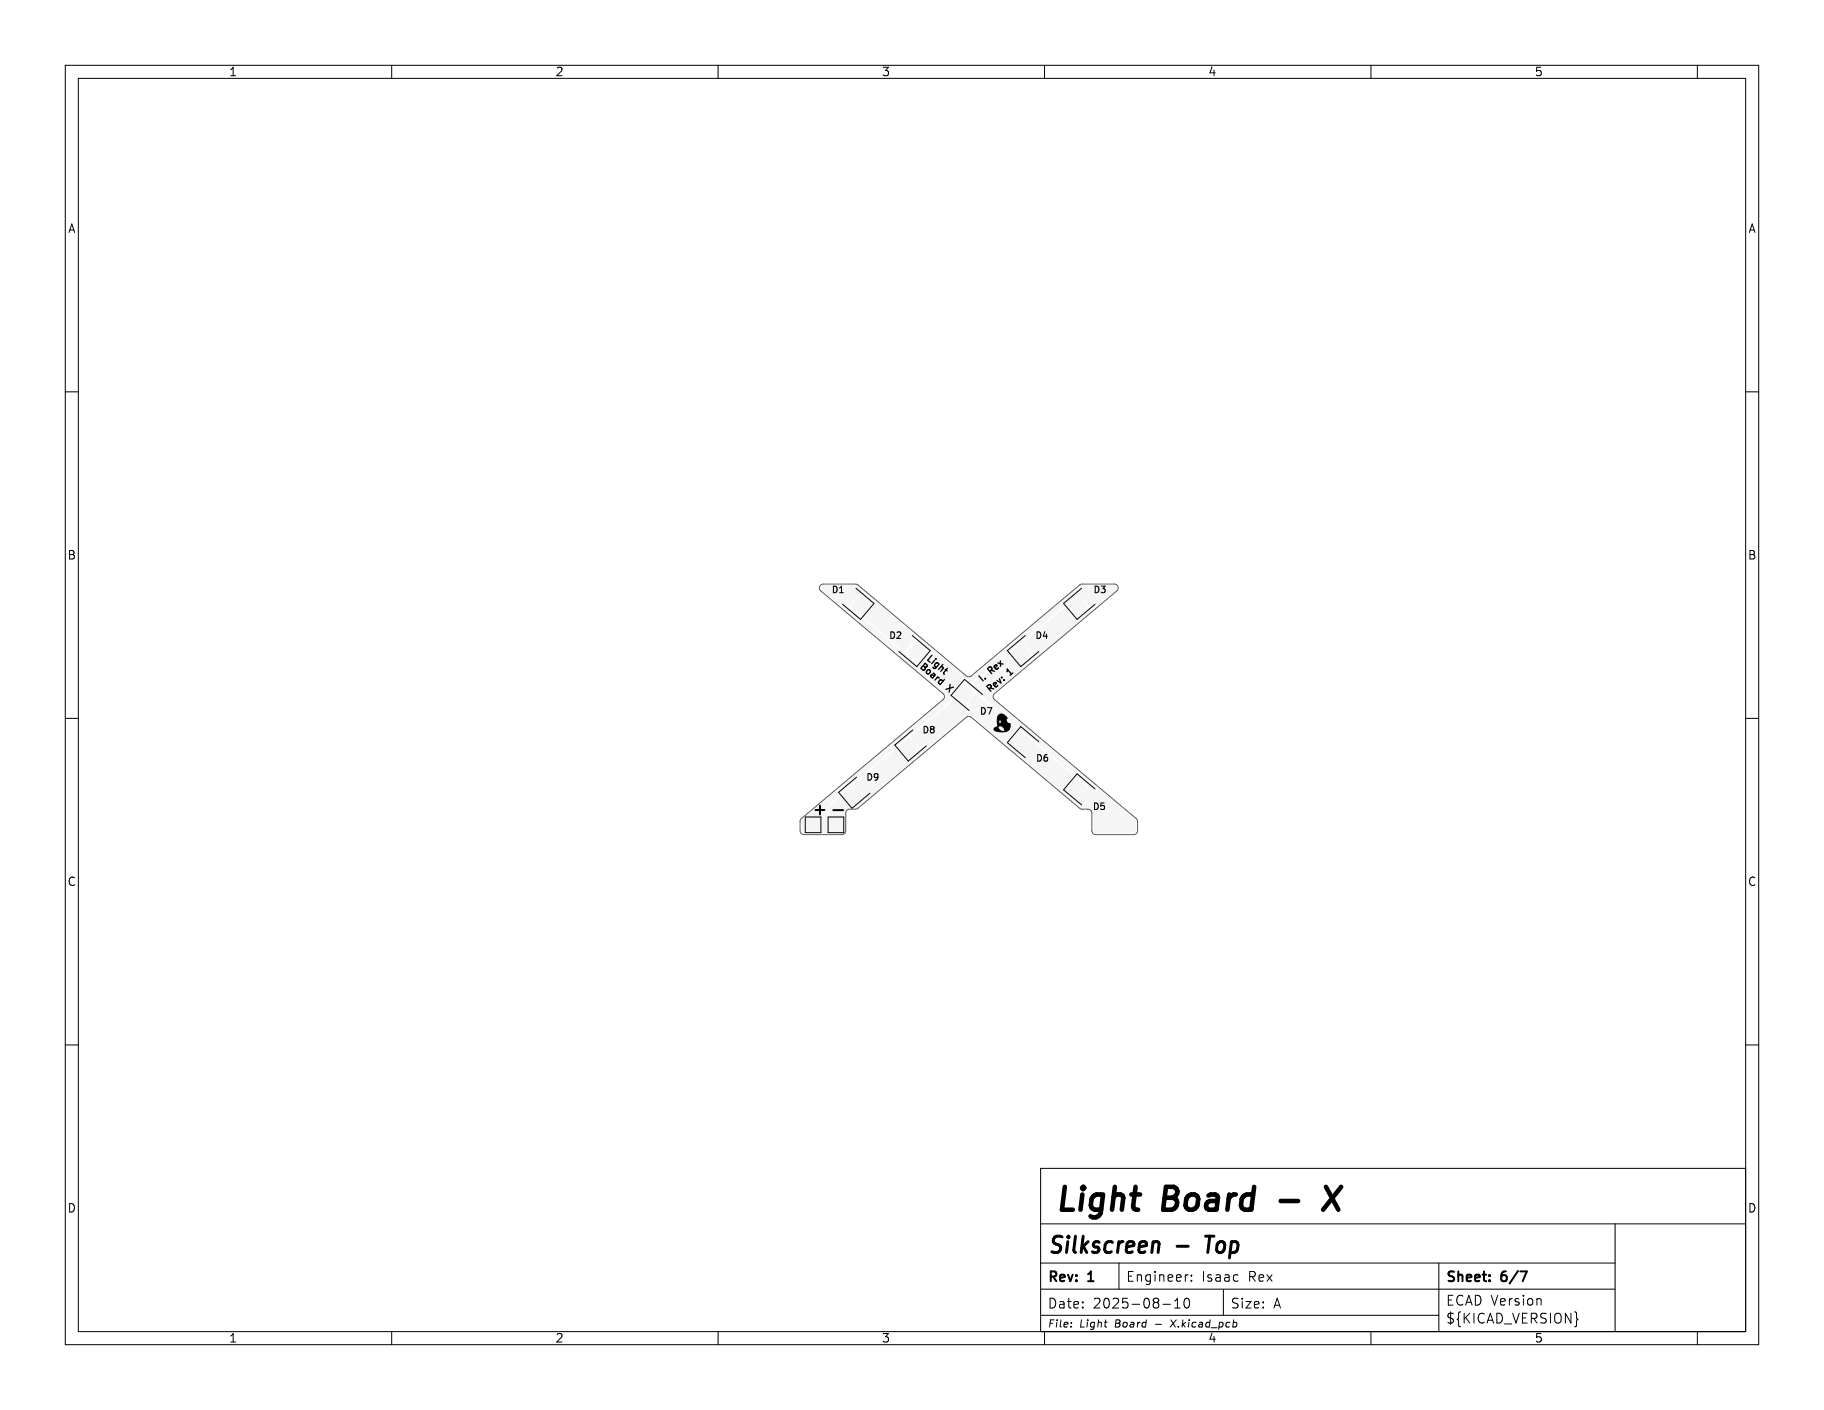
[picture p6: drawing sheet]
<svg xmlns="http://www.w3.org/2000/svg" width="279mm" height="216mm" viewBox="0 0 279 216" stroke-linecap="round" stroke-linejoin="round" font-family="sans-serif">
<g fill="#f5f5f5" stroke="#f5f5f5" stroke-width=".15">
<path d="M129.3 121.5l1.5-1.1 .2 .1 .8 1.1-.1 .2-1.4 1.2-1-1.1-.1-.2z"/>
<path d="M131.4 119.8l.5-.5h.2l1 1.1v.2l-.6 .6h-.2l-1-1.2z"/>
<path d="M127 125.3h2v2h-2z"/>
<path d="M164.6 119.4l.1-.1 .2 .1 1.4 1.1-.1 .3-.9 1h-.3l-1.3-1.1v-.3z"/>
<path d="M166.8 121.1h.2l.6 .5v.2l-.9 1.1-.2 .1-.7-.5v-.2z"/>
<path d="M140 98.8l.2-.1 .2 .1 1.3 1.1v.3l-.9 1h-.3l-1.4-1.1 .1-.3z"/>
<path d="M138.8 97.6h.2l.6 .5v.2l-.9 1.2h-.2l-.7-.5v-.2z"/>
<path d="M147.3 104.9l.2-.1 .2 .1 1.3 1.1v.3l-.9 1.1-.3-.1-1.3-1.1v-.3z"/>
<path d="M149.5 106.6h.3l.5 .5 .1 .2-1 1.2h-.2l-.6-.5-.1-.2z"/>
<path d="M155.2 99.8l1.4-1.1 .2 .1 .9 1.2-1.4 1.2-.2 .1-1-1.1v-.2z"/>
<path d="M157.2 98.1l.6-.5h.2l1 1.1v.2l-.6 .6h-.2l-1-1.2z"/>
<path d="M163.8 92.6l1.4-1.1 .2 .1 .9 1.1-.1 .2-1.5 1.1-1-1v-.2z"/>
<path d="M165.8 90.9l.6-.5 .2-.1 1 1.2v.2l-.6 .5-.2 .1-1-1.2z"/>
<path d="M131.4 91.6l.2-.1h.2l1.3 1.2v.3l-.9 1h-.3l-1.4-1.2 .1-.3z"/>
<path d="M130.1 90.4h.3l.6 .5v.1l-1 1.2-.1 .1-.7-.6v-.1z"/>
<path d="M123.5 125.3h2v2h-2z"/>
<path d="M155.9 112.2l.2-.1h.2l1.4 1.2-.1 .3-.9 1h-.3l-1.3-1.2v-.3z"/>
<path d="M158.1 113.9h.3l.6 .5v.1l-1 1.2-.1 .1-.7-.6v-.1z"/>
<path d="M137.9 114.3l1.5-1.1 .2 .1 .8 1.1-.1 .2-1.4 1.1-1-1-.1-.2z"/>
<path d="M140 112.6l.6-.5 .1-.1 1 1.2 .1 .2-.7 .5-.1 .1-1-1.2z"/>
</g>
<g fill="#f5f5f5">
<path d="M125.8 89.7l.3-.1h4.9l.3 .1 .7 .7-1.8 2.2v.4l8.1 6.8a.41 .41 0 0 1 .5 .5l7.2 6-.5 1.1-14.9 12.6-.5 .2-3.2 3.2-.1 .2 .1 4-4-.1-.1-.3v-1.4l.1-.3 21.7-18.2 .3-.6-.1-.3-.2-.4-18.7-15.7-.2-.3z"/>
<path d="M139.5 112.7l6.2-5.1a6.8 6.8 0 0 1 1.9-2.9l1.6 1.3-1 1.3-.1 2.2-6.7 5.6-1.9-2.2z"/>
<path d="M140.8 97.9l.2-.1 6.9 5.8 .3 .2h.4l17-14.1 5.1-.1a.4 .4 0 0 1 .4 .3 .4 .4 0 0 1-.2 .4l-3.6 3.1-1.9-2.2-.3-.1-.2 .1-16.4 13.8h-.2l-.5-.5-.3 .1-.3 .2-1 1.3-7.2-6z"/>
<path d="M127.1 123.5l3.2-3.2h.3l1.8 1.7v.6l-1.2 1.1h-1a.8 .8 0 0 0-.9 .7v3h-2.2l-.1-.2z"/>
<path d="M132.2 90.6h.1l8.1 6.7v.2l-1.8 2.1-.2 .1-8-6.8v-.1z"/>
<path d="M156.8 98.3l8.2-7h.2l1.8 2.2v.1l-8.3 7h-.1l-1.8-2.2z"/>
<path d="M130.9 120l8.3-7h.2l1.8 2.2-.1 .1-8.3 7h-.2l-.1-.5-1.6-1.6z"/>
<path d="M158 113.5h.1l8.3 6.9v.2l-1.8 2.1h-.1l-8.3-6.9v-.2z"/>
<path d="M148.7 105.1l7.7-6.5h.2l1.8 2.2-6.2 5.3-.3 .5 .2 .5 21.8 18.4 .1 .3v1.4a.41 .41 0 0 1-.4 .4h-5.9l-.2-.4v-2.8a.8 .8 0 0 0-.9-.7h-1l-.8-.7 1.8-2.3v-.3l-.1-.2-17.1-14.2-.7-.7z"/>
<path d="M149.3 106.2h.2l8.3 7v.1l-1.8 2.2h-.2l-6.9-5.8-.5-.3v-2z"/>
</g>
<g fill="none" stroke="#000" stroke-width=".15">
<path d="M10 10h259.4v195.9h-259.4zM12 12h255.4v191.9h-255.4zM60 10v2M110 10v2M160 10v2M210 10v2M260 10v2M10 60h2M267.4 60h2M131.1 90.1l2.8 2.3-2.1 2.4-2.7-2.3M139.7 97.3l2.8 2.3-2.1 2.5-2.7-2.3M157.1 97.3l-2.8 2.3 2.1 2.5 2.7-2.3"/>
<path d="M165.7 90.1l-2.8 2.3 2.1 2.4 2.7-2.3M10 110h2M131.2 119l-2.7 2.3 2 2.5 2.8-2.3M139.8 111.8l-2.7 2.3 2 2.4 2.8-2.3M150.5 106.3l-2.8-2.3-2 2.5 2.7 2.3M159.1 113.6l-2.7-2.3-2.1 2.4 2.8 2.3M267.4 110h2M123.3 125.1h2.5v2.4h-2.5zM126.8 125.1h2.5v2.4h-2.5zM167.7 120.8l-2.7-2.3-2.1 2.4 2.8 2.4M10 160h2M159.4 178.9h108v25h-108z"/>
<path d="M267.4 160h2M159.4 197.4h88M159.4 193.4h88M159.4 187.4h108M171.4 193.4v4M178.1 199.7h1.2M179.9 199.2l.5-.4v1.5M181.5 198.9l.4-.1a.94 .94 0 0 1 0 1.5h-.2a.91 .91 0 0 1-.2-1.4zM181.9 195.2h.1M182.5 196v.2M182.5 195.3v.1M187.4 197.5v3.9"/>
<path d="M220.4 193.4v10.5M236 198.9l.1 .9M247.4 187.4v16.5M60 203.9v2M110 203.9v2M159.4 201.4h61M160 203.9v2M164.1 202.5v.1M179.9 200.3h.9M180.2 202.1l-1 1.1M210 203.9v2M241.5 201.8l.2 .2-.2 .2"/>
<path d="M260 203.9v2"/>
</g>
<path d="M127.6 124h1.6M232.9 194.7h1l-.7 1.5" fill="none" stroke="#000" stroke-width=".3"/>
<path d="M177.3 190.1l.2 .1 .1 .3-.2 1.3M180.3 190.8h1.7M184.7 189.3h1.3" fill="none" stroke="#000" stroke-width=".45"/>
<path d="M196.2 183.9h2.6M203.1 181.7l1.9 3.5M205.4 181.7l-2.7 3.5" fill="none" stroke="#000" stroke-width=".7"/>
<path d="M144.7 104l-.7 .8M145.1 102.3l-.5 .7" fill="none" stroke="#000" stroke-width=".2"/>
<path d="M152.3 111.5l.5-.2a1.04 1.04 0 0 0 .8 .7 1.04 1.04 0 0 0 1-.4 1.81 1.81 0 0 1-1.9 .4 .3 .3 0 0 1-.4-.2 .3 .3 0 0 1 0-.3zM153.1 109.4a.97 .97 0 0 1 1.2 .6h-.1a.49 .49 0 0 0 0 .6 .49 .49 0 0 0 .5 .2 .84 .84 0 0 1-.8 1.1v-.1a.63 .63 0 0 0-.3-.5 .63 .63 0 0 0-.7 0l-.1-.8h.2a.24 .24 0 0 0 .3 .3 .24 .24 0 0 0 .1-.4 .21 .21 0 0 0-.3-.2 .21 .21 0 0 0-.1 .3h-.2l.1-.9h.7l.1 .2 .1-.1-.1-.1h-.8z" fill="#000" stroke="#000" stroke-width=".15"/>
<path d="M144.5 106.2l-18.8-15.7a.6 .6 0 0 1-.1-.7 .6 .6 0 0 1 .5-.4l5.2 .1 16.7 14 .4 .1 .4-.1 16.6-14 .4-.1h4.9a.6 .6 0 0 1 .5 .4 .6 .6 0 0 1-.1 .7l-18.8 15.7-.2 .5 .2 .4 21.8 18.3 .1 .3v1.6a.6 .6 0 0 1-.5 .5h-5.9a.6 .6 0 0 1-.6-.6v-2.8a.6 .6 0 0 0-.6-.5h-.9l-.3-.1-16.6-14-.4-.1-.4 .1-16.6 14-.3 .1h-.9a.6 .6 0 0 0-.6 .6v2.7a.6 .6 0 0 1-.7 .6h-5.8a.6 .6 0 0 1-.6-.6l.1-1.5 .1-.3 21.8-18.3 .2-.4-.2-.4" fill="none" stroke="#575757" stroke-width=".15"/>
<g font-size="4.9">
<text x="161.4" y="186.4">Light</text>
<text x="178.3" y="186.4">Board</text>
</g>
<g font-size="3.5">
<text x="160.4" y="192.6">Silkscreen</text>
<text x="185.7" y="192.6">Top</text>
</g>
<text font-size="2.5" x="124.2" y="125.2">+</text>
<g font-size="2.1">
<text x="160.4" y="196.7">Rev:</text>
<text x="166.8" y="196.7">1</text>
<text x="172.4" y="196.5">Engineer:</text>
<text x="184.1" y="196.5">Isaac</text>
<text x="191.3" y="196.5">Rex</text>
<text x="221.4" y="196.7">Sheet:</text>
<text x="230.1" y="196.7">6/7</text>
<text x="160.4" y="200.6">Date:</text>
<text x="167.4" y="200.6">2025-08-10</text>
<text x="188.4" y="200.6">Size:</text>
<text x="195" y="200.6">A</text>
<text x="221.4" y="200.1">ECAD Version</text>
<text x="221.4" y="202.9">${KICAD_VERSION}</text>
</g>
<g font-size="1.8">
<text x="35" y="11.9">1</text>
<text x="85" y="11.9">2</text>
<text x="135" y="11.9">3</text>
<text x="185" y="11.9">4</text>
<text x="235" y="11.9">5</text>
<text x="10.3" y="35.9">A</text>
<text x="267.7" y="35.9">A</text>
<text x="10.3" y="85.9">B</text>
<text x="267.7" y="85.9">B</text>
<text x="10.3" y="135.9">C</text>
<text x="267.7" y="135.9">C</text>
<text x="10.3" y="185.9">D</text>
<text x="267.7" y="185.9">D</text>
<text x="35" y="205.8">1</text>
<text x="85" y="205.8">2</text>
<text x="135" y="205.8">3</text>
<text x="185" y="205.8">4</text>
<text x="235" y="205.8">5</text>
</g>
<g font-size="1.5">
<text x="160.4" y="203.5">File:</text>
<text x="165.4" y="203.5">Light</text>
<text x="170.9" y="203.5">Board</text>
<text x="177.2" y="203.5">-</text>
<text x="179.8" y="203.5">X.kicad_pcb</text>
</g>
<g font-size="1.4">
<text x="127.3" y="91">D1</text>
<text x="167.4" y="91">D3</text>
<text x="136.1" y="98">D2</text>
<text x="141.7" y="101" transform="rotate(40 141.7 101)">Light</text>
<text x="158.5" y="98">D4</text>
<text x="140.7" y="102.2" transform="rotate(40 140.7 102.2)">Board</text>
<text x="150.4" y="104.6" transform="rotate(-40 150.4 104.6)">I.</text>
<text x="151.6" y="106.2" transform="rotate(-40 151.6 106.2)">Rev:</text>
<text x="152" y="103.2" transform="rotate(-40 152 103.2)">Rex</text>
<text x="154.9" y="103.5" transform="rotate(-40 154.9 103.5)">1</text>
<text x="141.2" y="112.5">D8</text>
<text x="150" y="109.6">D7</text>
<text x="132.6" y="119.7">D9</text>
<text x="158.6" y="116.8">D6</text>
<text x="167.3" y="124.2">D5</text>
</g>
<text font-size="1.4" fill="#575757" x="144.9" y="105.7" transform="rotate(40 144.9 105.7)">X</text>
</svg>
